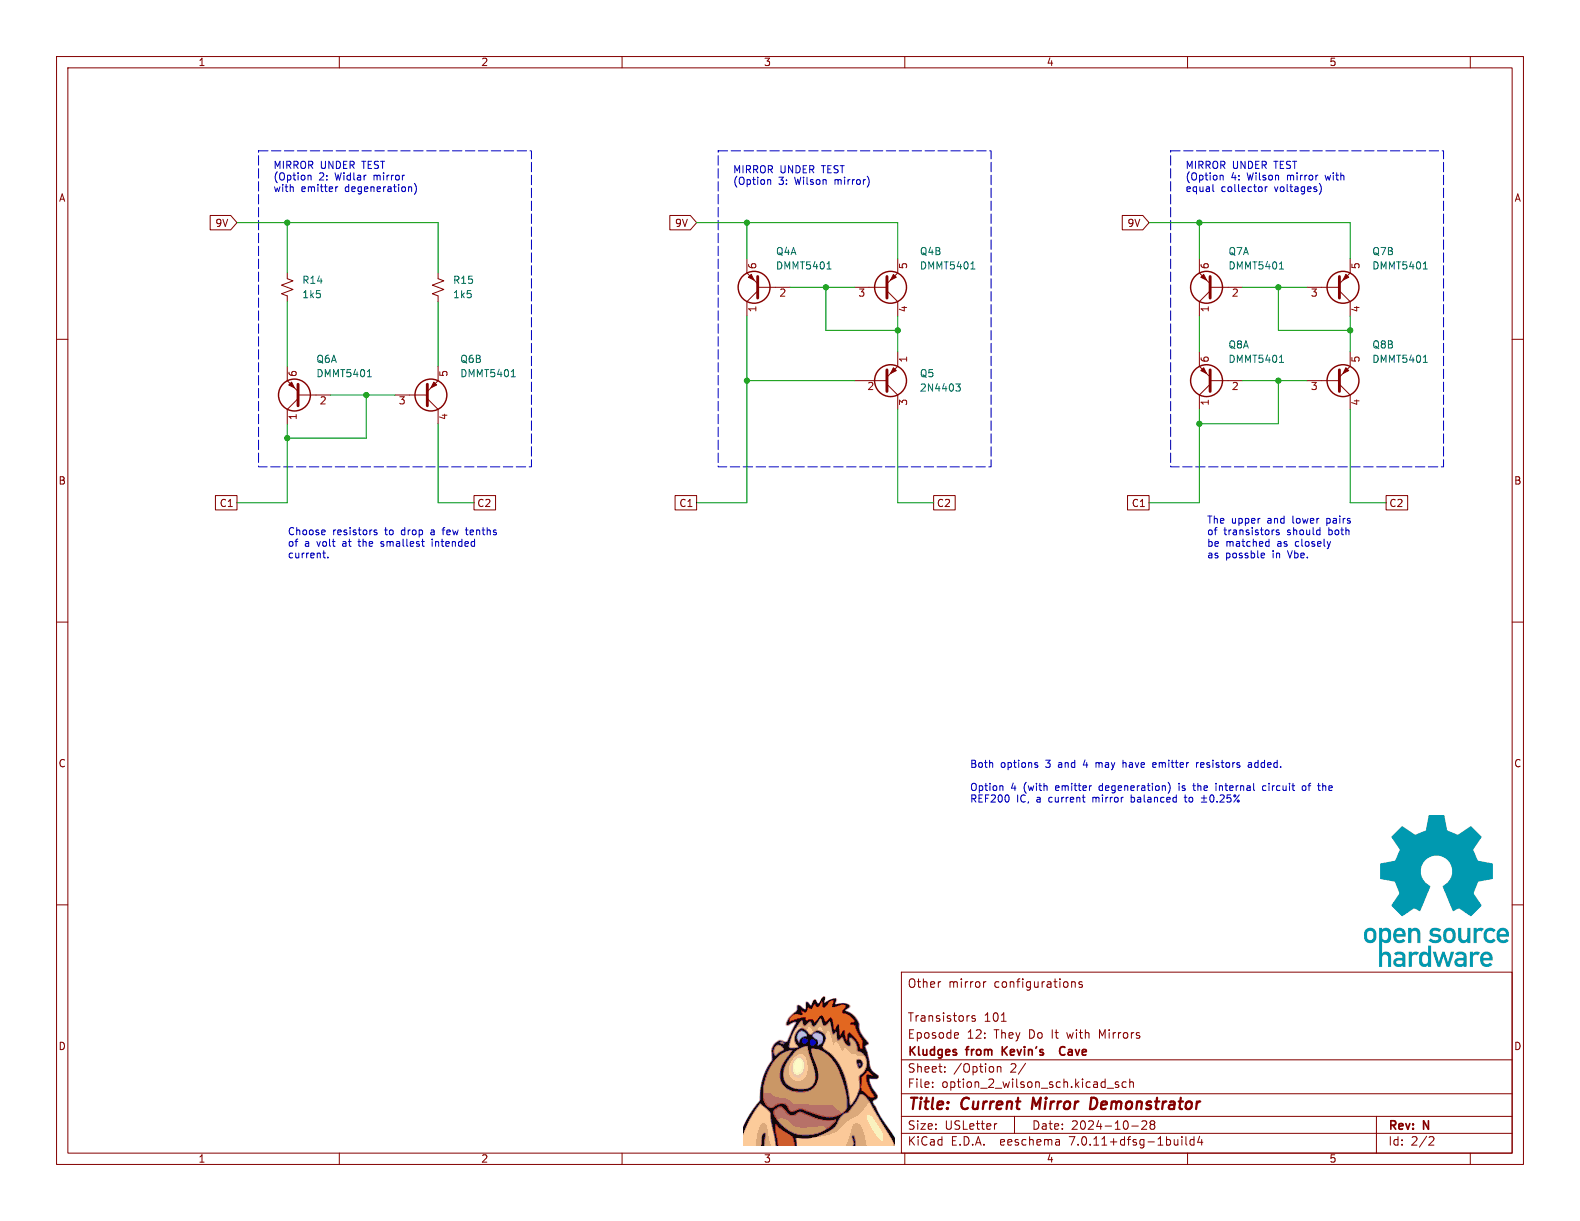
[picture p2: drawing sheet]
(kicad_sch (version 20230121) (generator eeschema)

 (paper "USLetter")

 (title_block
  (title "Current Mirror Demonstrator")
  (date "2024-10-28")
  (rev "N")
  (company "Kludges from Kevin's  Cave")
  (comment 1 "Eposode 12: They Do It with Mirrors")
  (comment 2 "Transistors 101")
  (comment 4 "Other mirror configurations"))

 (lib_symbols
  (symbol "Device:Q_Dual_PNP_PNP_C1B1B2C2E2E1" (pin_names (offset 0) hide) (in_bom yes) (on_board yes)
   (property "Reference" "Q" (at 5.08 1.27 0) (effects (font (size 1.27 1.27)) (justify left)))
   (property "Value" "Q_Dual_PNP_PNP_C1B1B2C2E2E1" (at 5.08 -1.27 0) (effects (font (size 1.27 1.27)) (justify left)))
   (property "Footprint" "" (at 5.08 2.54 0) (effects (font (size 1.27 1.27)) hide))
   (property "Datasheet" "https://www.diodes.com/assets/Datasheets/ds30437.pdf" (at 0 0 0) (effects (font (size 1.27 1.27)) hide))
   (property "ki_locked" "" (at 0 0 0) (effects (font (size 1.27 1.27))))
   (symbol "Q_Dual_PNP_PNP_C1B1B2C2E2E1_0_1"
    (polyline (pts (xy 0.635 0) (xy -2.54 0)) (stroke (width 0) (type default)) (fill (type none)))
    (polyline (pts (xy 0.635 0.635) (xy 2.54 2.54)) (stroke (width 0) (type default)) (fill (type none)))
    (polyline (pts (xy 0.635 -0.635) (xy 2.54 -2.54) (xy 2.54 -2.54)) (stroke (width 0) (type default)) (fill (type none)))
    (polyline (pts (xy 0.635 1.905) (xy 0.635 -1.905) (xy 0.635 -1.905)) (stroke (width 0.508) (type default)) (fill (type none)))
    (polyline (pts (xy 2.286 -1.778) (xy 1.778 -2.286) (xy 1.27 -1.27) (xy 2.286 -1.778) (xy 2.286 -1.778)) (stroke (width 0) (type default)) (fill (type outline)))
    (circle (center 1.27 0) (radius 2.8194) (stroke (width 0.254) (type default)) (fill (type none))))
   (symbol "Q_Dual_PNP_PNP_C1B1B2C2E2E1_1_1"
    (pin passive line (at 2.54 5.08 270) (length 2.54) (name "C1" (effects (font (size 1.27 1.27)))) (number "1" (effects (font (size 1.27 1.27)))))
    (pin input line (at -5.08 0 0) (length 2.54) (name "B1" (effects (font (size 1.27 1.27)))) (number "2" (effects (font (size 1.27 1.27)))))
    (pin passive line (at 2.54 -5.08 90) (length 2.54) (name "E1" (effects (font (size 1.27 1.27)))) (number "6" (effects (font (size 1.27 1.27))))))
   (symbol "Q_Dual_PNP_PNP_C1B1B2C2E2E1_2_1"
    (pin input line (at -5.08 0 0) (length 2.54) (name "B2" (effects (font (size 1.27 1.27)))) (number "3" (effects (font (size 1.27 1.27)))))
    (pin passive line (at 2.54 5.08 270) (length 2.54) (name "C2" (effects (font (size 1.27 1.27)))) (number "4" (effects (font (size 1.27 1.27)))))
    (pin passive line (at 2.54 -5.08 90) (length 2.54) (name "E2" (effects (font (size 1.27 1.27)))) (number "5" (effects (font (size 1.27 1.27)))))))
  (symbol "Device:Q_PNP_EBC" (pin_names (offset 0) hide) (in_bom yes) (on_board yes)
   (property "Reference" "Q" (at 5.08 1.27 0) (effects (font (size 1.27 1.27)) (justify left)))
   (property "Value" "Q_PNP_EBC" (at 5.08 -1.27 0) (effects (font (size 1.27 1.27)) (justify left)))
   (property "Footprint" "" (at 5.08 2.54 0) (effects (font (size 1.27 1.27)) hide))
   (property "Datasheet" "~" (at 0 0 0) (effects (font (size 1.27 1.27)) hide))
   (symbol "Q_PNP_EBC_0_1"
    (polyline (pts (xy 0.635 0.635) (xy 2.54 2.54)) (stroke (width 0) (type default)) (fill (type none)))
    (polyline (pts (xy 0.635 -0.635) (xy 2.54 -2.54) (xy 2.54 -2.54)) (stroke (width 0) (type default)) (fill (type none)))
    (polyline (pts (xy 0.635 1.905) (xy 0.635 -1.905) (xy 0.635 -1.905)) (stroke (width 0.508) (type default)) (fill (type none)))
    (polyline (pts (xy 2.286 -1.778) (xy 1.778 -2.286) (xy 1.27 -1.27) (xy 2.286 -1.778) (xy 2.286 -1.778)) (stroke (width 0) (type default)) (fill (type outline)))
    (circle (center 1.27 0) (radius 2.8194) (stroke (width 0.254) (type default)) (fill (type none))))
   (symbol "Q_PNP_EBC_1_1"
    (pin passive line (at 2.54 -5.08 90) (length 2.54) (name "E" (effects (font (size 1.27 1.27)))) (number "1" (effects (font (size 1.27 1.27)))))
    (pin input line (at -5.08 0 0) (length 5.715) (name "B" (effects (font (size 1.27 1.27)))) (number "2" (effects (font (size 1.27 1.27)))))
    (pin passive line (at 2.54 5.08 270) (length 2.54) (name "C" (effects (font (size 1.27 1.27)))) (number "3" (effects (font (size 1.27 1.27)))))))
  (symbol "Device:R_Small_US" (pin_numbers hide) (pin_names (offset 0.254) hide) (in_bom yes) (on_board yes)
   (property "Reference" "R" (at 0.762 0.508 0) (effects (font (size 1.27 1.27)) (justify left)))
   (property "Value" "R_Small_US" (at 0.762 -1.016 0) (effects (font (size 1.27 1.27)) (justify left)))
   (property "Footprint" "" (at 0 0 0) (effects (font (size 1.27 1.27)) hide))
   (property "Datasheet" "~" (at 0 0 0) (effects (font (size 1.27 1.27)) hide))
   (symbol "R_Small_US_1_1"
    (polyline (pts (xy 0 0) (xy 1.016 -0.381) (xy 0 -0.762) (xy -1.016 -1.143) (xy 0 -1.524)) (stroke (width 0) (type default)) (fill (type none)))
    (polyline (pts (xy 0 1.524) (xy 1.016 1.143) (xy 0 0.762) (xy -1.016 0.381) (xy 0 0)) (stroke (width 0) (type default)) (fill (type none)))
    (pin passive line (at 0 2.54 270) (length 1.016) (name "~" (effects (font (size 1.27 1.27)))) (number "1" (effects (font (size 1.27 1.27)))))
    (pin passive line (at 0 -2.54 90) (length 1.016) (name "~" (effects (font (size 1.27 1.27)))) (number "2" (effects (font (size 1.27 1.27))))))))

 (junction (at 212.09 74.93) (diameter 0) (color 0 0 0 0))
 (junction (at 212.09 39.37) (diameter 0) (color 0 0 0 0))
 (junction (at 146.05 50.8) (diameter 0) (color 0 0 0 0))
 (junction (at 226.06 67.31) (diameter 0) (color 0 0 0 0))
 (junction (at 158.75 58.42) (diameter 0) (color 0 0 0 0))
 (junction (at 50.8 39.37) (diameter 0) (color 0 0 0 0))
 (junction (at 238.76 58.42) (diameter 0) (color 0 0 0 0))
 (junction (at 132.08 39.37) (diameter 0) (color 0 0 0 0))
 (junction (at 64.77 69.85) (diameter 0) (color 0 0 0 0))
 (junction (at 226.06 50.8) (diameter 0) (color 0 0 0 0))
 (junction (at 50.8 77.47) (diameter 0) (color 0 0 0 0))
 (junction (at 132.08 67.31) (diameter 0) (color 0 0 0 0))

 (wire (pts (xy 146.05 50.8) (xy 151.13 50.8)) (stroke (width 0) (type default)))
 (wire (pts (xy 41.91 39.37) (xy 50.8 39.37)) (stroke (width 0) (type default)))
 (wire (pts (xy 50.8 53.34) (xy 50.8 64.77)) (stroke (width 0) (type default)))
 (wire (pts (xy 132.08 67.31) (xy 132.08 88.9)) (stroke (width 0) (type default)))
 (wire (pts (xy 41.91 88.9) (xy 50.8 88.9)) (stroke (width 0) (type default)))
 (wire (pts (xy 226.06 67.31) (xy 231.14 67.31)) (stroke (width 0) (type default)))
 (wire (pts (xy 212.09 39.37) (xy 212.09 45.72)) (stroke (width 0) (type default)))
 (wire (pts (xy 158.75 58.42) (xy 158.75 62.23)) (stroke (width 0) (type default)))
 (wire (pts (xy 158.75 72.39) (xy 158.75 88.9)) (stroke (width 0) (type default)))
 (wire (pts (xy 132.08 55.88) (xy 132.08 67.31)) (stroke (width 0) (type default)))
 (wire (pts (xy 132.08 39.37) (xy 132.08 45.72)) (stroke (width 0) (type default)))
 (wire (pts (xy 158.75 88.9) (xy 165.1 88.9)) (stroke (width 0) (type default)))
 (wire (pts (xy 238.76 58.42) (xy 238.76 62.23)) (stroke (width 0) (type default)))
 (wire (pts (xy 146.05 58.42) (xy 158.75 58.42)) (stroke (width 0) (type default)))
 (wire (pts (xy 50.8 39.37) (xy 77.47 39.37)) (stroke (width 0) (type default)))
 (wire (pts (xy 146.05 58.42) (xy 146.05 50.8)) (stroke (width 0) (type default)))
 (wire (pts (xy 203.2 39.37) (xy 212.09 39.37)) (stroke (width 0) (type default)))
 (wire (pts (xy 226.06 58.42) (xy 238.76 58.42)) (stroke (width 0) (type default)))
 (wire (pts (xy 212.09 74.93) (xy 226.06 74.93)) (stroke (width 0) (type default)))
 (wire (pts (xy 212.09 74.93) (xy 212.09 88.9)) (stroke (width 0) (type default)))
 (wire (pts (xy 226.06 50.8) (xy 231.14 50.8)) (stroke (width 0) (type default)))
 (wire (pts (xy 64.77 77.47) (xy 64.77 69.85)) (stroke (width 0) (type default)))
 (wire (pts (xy 123.19 39.37) (xy 132.08 39.37)) (stroke (width 0) (type default)))
 (wire (pts (xy 226.06 58.42) (xy 226.06 50.8)) (stroke (width 0) (type default)))
 (wire (pts (xy 219.71 50.8) (xy 226.06 50.8)) (stroke (width 0) (type default)))
 (wire (pts (xy 212.09 55.88) (xy 212.09 62.23)) (stroke (width 0) (type default)))
 (wire (pts (xy 50.8 77.47) (xy 64.77 77.47)) (stroke (width 0) (type default)))
 (wire (pts (xy 238.76 55.88) (xy 238.76 58.42)) (stroke (width 0) (type default)))
 (wire (pts (xy 238.76 88.9) (xy 245.11 88.9)) (stroke (width 0) (type default)))
 (wire (pts (xy 158.75 39.37) (xy 158.75 45.72)) (stroke (width 0) (type default)))
 (wire (pts (xy 77.47 39.37) (xy 77.47 48.26)) (stroke (width 0) (type default)))
 (wire (pts (xy 139.7 50.8) (xy 146.05 50.8)) (stroke (width 0) (type default)))
 (wire (pts (xy 132.08 39.37) (xy 158.75 39.37)) (stroke (width 0) (type default)))
 (wire (pts (xy 226.06 74.93) (xy 226.06 67.31)) (stroke (width 0) (type default)))
 (wire (pts (xy 50.8 39.37) (xy 50.8 48.26)) (stroke (width 0) (type default)))
 (wire (pts (xy 219.71 67.31) (xy 226.06 67.31)) (stroke (width 0) (type default)))
 (wire (pts (xy 212.09 72.39) (xy 212.09 74.93)) (stroke (width 0) (type default)))
 (wire (pts (xy 238.76 72.39) (xy 238.76 88.9)) (stroke (width 0) (type default)))
 (wire (pts (xy 212.09 39.37) (xy 238.76 39.37)) (stroke (width 0) (type default)))
 (wire (pts (xy 203.2 88.9) (xy 212.09 88.9)) (stroke (width 0) (type default)))
 (wire (pts (xy 64.77 69.85) (xy 69.85 69.85)) (stroke (width 0) (type default)))
 (wire (pts (xy 238.76 39.37) (xy 238.76 45.72)) (stroke (width 0) (type default)))
 (wire (pts (xy 158.75 55.88) (xy 158.75 58.42)) (stroke (width 0) (type default)))
 (wire (pts (xy 132.08 67.31) (xy 151.13 67.31)) (stroke (width 0) (type default)))
 (wire (pts (xy 77.47 53.34) (xy 77.47 64.77)) (stroke (width 0) (type default)))
 (wire (pts (xy 77.47 74.93) (xy 77.47 88.9)) (stroke (width 0) (type default)))
 (wire (pts (xy 50.8 74.93) (xy 50.8 77.47)) (stroke (width 0) (type default)))
 (wire (pts (xy 50.8 77.47) (xy 50.8 88.9)) (stroke (width 0) (type default)))
 (wire (pts (xy 58.42 69.85) (xy 64.77 69.85)) (stroke (width 0) (type default)))
 (wire (pts (xy 77.47 88.9) (xy 83.82 88.9)) (stroke (width 0) (type default)))
 (wire (pts (xy 123.19 88.9) (xy 132.08 88.9)) (stroke (width 0) (type default)))

 (rectangle (start 45.72 26.67) (end 93.98 82.55) (stroke (width 0) (type dash)) (fill (type none)))
 (rectangle (start 127 26.67) (end 175.26 82.55) (stroke (width 0) (type dash)) (fill (type none)))
 (rectangle (start 207.01 26.67) (end 255.27 82.55) (stroke (width 0) (type dash)) (fill (type none)))

 (image (at 144.78 189.23) (scale 2.10099)
  (data))
 (image (at 254 157.48) (scale 0.394064)
  (data))

 (text "MIRROR UNDER TEST\n(Option 3: Wilson mirror)" (at 129.54 33.02 0) (effects (font (size 1.27 1.27)) (justify left bottom)))
 (text "MIRROR UNDER TEST\n(Option 2: Widlar mirror\nwith emitter degeneration)" (at 48.26 34.29 0) (effects (font (size 1.27 1.27)) (justify left bottom)))
 (text "Both options 3 and 4 may have emitter resistors added.\n\nOption 4 (with emitter degeneration) is the internal circuit of the\nREF200 IC, a current mirror balanced to ±0.25%" (at 171.45 142.24 0) (effects (font (size 1.27 1.27)) (justify left bottom)))
 (text "The upper and lower pairs\nof transistors should both\nbe matched as closely\nas possble in Vbe." (at 213.36 99.06 0) (effects (font (size 1.27 1.27)) (justify left bottom)))
 (text "MIRROR UNDER TEST\n(Option 4: Wilson mirror with\nequal collector voltages)" (at 209.55 34.29 0) (effects (font (size 1.27 1.27)) (justify left bottom)))
 (text "Choose resistors to drop a few tenths\nof a volt at the smallest intended\ncurrent." (at 50.8 99.06 0) (effects (font (size 1.27 1.27)) (justify left bottom)))

 (global_label "C2" (shape passive) (at 165.1 88.9 0) (fields_autoplaced) (effects (font (size 1.27 1.27)) (justify left))
  (property "Intersheetrefs" "${INTERSHEET_REFS}" (at 169.4534 88.9 0) (effects (font (size 1.27 1.27)) (justify left) hide)))
 (global_label "9V" (shape input) (at 123.19 39.37 180) (fields_autoplaced) (effects (font (size 1.27 1.27)) (justify right))
  (property "Intersheetrefs" "${INTERSHEET_REFS}" (at 117.9067 39.37 0) (effects (font (size 1.27 1.27)) (justify right) hide)))
 (global_label "C1" (shape passive) (at 123.19 88.9 180) (fields_autoplaced) (effects (font (size 1.27 1.27)) (justify right))
  (property "Intersheetrefs" "${INTERSHEET_REFS}" (at 118.8366 88.9 0) (effects (font (size 1.27 1.27)) (justify right) hide)))
 (global_label "9V" (shape input) (at 41.91 39.37 180) (fields_autoplaced) (effects (font (size 1.27 1.27)) (justify right))
  (property "Intersheetrefs" "${INTERSHEET_REFS}" (at 36.6267 39.37 0) (effects (font (size 1.27 1.27)) (justify right) hide)))
 (global_label "9V" (shape input) (at 203.2 39.37 180) (fields_autoplaced) (effects (font (size 1.27 1.27)) (justify right))
  (property "Intersheetrefs" "${INTERSHEET_REFS}" (at 197.9167 39.37 0) (effects (font (size 1.27 1.27)) (justify right) hide)))
 (global_label "C1" (shape passive) (at 41.91 88.9 180) (fields_autoplaced) (effects (font (size 1.27 1.27)) (justify right))
  (property "Intersheetrefs" "${INTERSHEET_REFS}" (at 37.5566 88.9 0) (effects (font (size 1.27 1.27)) (justify right) hide)))
 (global_label "C1" (shape passive) (at 203.2 88.9 180) (fields_autoplaced) (effects (font (size 1.27 1.27)) (justify right))
  (property "Intersheetrefs" "${INTERSHEET_REFS}" (at 198.8466 88.9 0) (effects (font (size 1.27 1.27)) (justify right) hide)))
 (global_label "C2" (shape passive) (at 245.11 88.9 0) (fields_autoplaced) (effects (font (size 1.27 1.27)) (justify left))
  (property "Intersheetrefs" "${INTERSHEET_REFS}" (at 249.4634 88.9 0) (effects (font (size 1.27 1.27)) (justify left) hide)))
 (global_label "C2" (shape passive) (at 83.82 88.9 0) (fields_autoplaced) (effects (font (size 1.27 1.27)) (justify left))
  (property "Intersheetrefs" "${INTERSHEET_REFS}" (at 88.1734 88.9 0) (effects (font (size 1.27 1.27)) (justify left) hide)))

 (symbol (lib_id "Device:Q_Dual_PNP_PNP_C1B1B2C2E2E1") (at 156.21 50.8 0) (mirror x) (unit 2) (in_bom yes) (on_board yes) (dnp no)
  (property "Reference" "Q4" (at 162.56 44.45 0) (effects (font (size 1.27 1.27)) (justify left)))
  (property "Value" "DMMT5401" (at 162.56 46.99 0) (effects (font (size 1.27 1.27)) (justify left)))
  (property "Footprint" "" (at 161.29 53.34 0) (effects (font (size 1.27 1.27)) hide))
  (property "Datasheet" "https://www.diodes.com/assets/Datasheets/ds30437.pdf" (at 156.21 50.8 0) (effects (font (size 1.27 1.27)) hide)) (pin "4") (pin "6") (pin "1") (pin "2") (pin "3") (pin "5"))

 (symbol (lib_id "Device:Q_Dual_PNP_PNP_C1B1B2C2E2E1") (at 74.93 69.85 0) (mirror x) (unit 2) (in_bom yes) (on_board yes) (dnp no)
  (property "Reference" "Q6" (at 81.28 63.5 0) (effects (font (size 1.27 1.27)) (justify left)))
  (property "Value" "DMMT5401" (at 81.28 66.04 0) (effects (font (size 1.27 1.27)) (justify left)))
  (property "Footprint" "" (at 80.01 72.39 0) (effects (font (size 1.27 1.27)) hide))
  (property "Datasheet" "https://www.diodes.com/assets/Datasheets/ds30437.pdf" (at 74.93 69.85 0) (effects (font (size 1.27 1.27)) hide)) (pin "4") (pin "6") (pin "1") (pin "2") (pin "3") (pin "5"))

 (symbol (lib_id "Device:Q_Dual_PNP_PNP_C1B1B2C2E2E1") (at 236.22 50.8 0) (mirror x) (unit 2) (in_bom yes) (on_board yes) (dnp no)
  (property "Reference" "Q7" (at 242.57 44.45 0) (effects (font (size 1.27 1.27)) (justify left)))
  (property "Value" "DMMT5401" (at 242.57 46.99 0) (effects (font (size 1.27 1.27)) (justify left)))
  (property "Footprint" "" (at 241.3 53.34 0) (effects (font (size 1.27 1.27)) hide))
  (property "Datasheet" "https://www.diodes.com/assets/Datasheets/ds30437.pdf" (at 236.22 50.8 0) (effects (font (size 1.27 1.27)) hide)) (pin "4") (pin "6") (pin "1") (pin "2") (pin "3") (pin "5"))

 (symbol (lib_id "Device:Q_PNP_EBC") (at 156.21 67.31 0) (mirror x) (unit 1) (in_bom yes) (on_board yes) (dnp no)
  (property "Reference" "Q5" (at 162.56 66.04 0) (effects (font (size 1.27 1.27)) (justify left)))
  (property "Value" "2N4403" (at 162.56 68.58 0) (effects (font (size 1.27 1.27)) (justify left)))
  (property "Footprint" "" (at 161.29 69.85 0) (effects (font (size 1.27 1.27)) hide))
  (property "Datasheet" "~" (at 156.21 67.31 0) (effects (font (size 1.27 1.27)) hide)) (pin "2") (pin "3") (pin "1"))

 (symbol (lib_id "Device:Q_Dual_PNP_PNP_C1B1B2C2E2E1") (at 236.22 67.31 0) (mirror x) (unit 2) (in_bom yes) (on_board yes) (dnp no)
  (property "Reference" "Q8" (at 242.57 60.96 0) (effects (font (size 1.27 1.27)) (justify left)))
  (property "Value" "DMMT5401" (at 242.57 63.5 0) (effects (font (size 1.27 1.27)) (justify left)))
  (property "Footprint" "" (at 241.3 69.85 0) (effects (font (size 1.27 1.27)) hide))
  (property "Datasheet" "https://www.diodes.com/assets/Datasheets/ds30437.pdf" (at 236.22 67.31 0) (effects (font (size 1.27 1.27)) hide)) (pin "4") (pin "6") (pin "1") (pin "2") (pin "3") (pin "5"))

 (symbol (lib_id "Device:R_Small_US") (at 50.8 50.8 0) (unit 1) (in_bom yes) (on_board yes) (dnp no) (fields_autoplaced)
  (property "Reference" "R14" (at 53.34 49.53 0) (effects (font (size 1.27 1.27)) (justify left)))
  (property "Value" "1k5" (at 53.34 52.07 0) (effects (font (size 1.27 1.27)) (justify left)))
  (property "Footprint" "" (at 50.8 50.8 0) (effects (font (size 1.27 1.27)) hide))
  (property "Datasheet" "~" (at 50.8 50.8 0) (effects (font (size 1.27 1.27)) hide)) (pin "1") (pin "2"))

 (symbol (lib_id "Device:Q_Dual_PNP_PNP_C1B1B2C2E2E1") (at 214.63 50.8 180) (unit 1) (in_bom yes) (on_board yes) (dnp no)
  (property "Reference" "Q7" (at 220.98 44.45 0) (effects (font (size 1.27 1.27)) (justify left)))
  (property "Value" "DMMT5401" (at 227.33 46.99 0) (effects (font (size 1.27 1.27)) (justify left)))
  (property "Footprint" "" (at 209.55 53.34 0) (effects (font (size 1.27 1.27)) hide))
  (property "Datasheet" "https://www.diodes.com/assets/Datasheets/ds30437.pdf" (at 214.63 50.8 0) (effects (font (size 1.27 1.27)) hide)) (pin "4") (pin "6") (pin "1") (pin "2") (pin "3") (pin "5"))

 (symbol (lib_id "Device:R_Small_US") (at 77.47 50.8 0) (unit 1) (in_bom yes) (on_board yes) (dnp no) (fields_autoplaced)
  (property "Reference" "R15" (at 80.01 49.53 0) (effects (font (size 1.27 1.27)) (justify left)))
  (property "Value" "1k5" (at 80.01 52.07 0) (effects (font (size 1.27 1.27)) (justify left)))
  (property "Footprint" "" (at 77.47 50.8 0) (effects (font (size 1.27 1.27)) hide))
  (property "Datasheet" "~" (at 77.47 50.8 0) (effects (font (size 1.27 1.27)) hide)) (pin "1") (pin "2"))

 (symbol (lib_id "Device:Q_Dual_PNP_PNP_C1B1B2C2E2E1") (at 214.63 67.31 180) (unit 1) (in_bom yes) (on_board yes) (dnp no)
  (property "Reference" "Q8" (at 220.98 60.96 0) (effects (font (size 1.27 1.27)) (justify left)))
  (property "Value" "DMMT5401" (at 227.33 63.5 0) (effects (font (size 1.27 1.27)) (justify left)))
  (property "Footprint" "" (at 209.55 69.85 0) (effects (font (size 1.27 1.27)) hide))
  (property "Datasheet" "https://www.diodes.com/assets/Datasheets/ds30437.pdf" (at 214.63 67.31 0) (effects (font (size 1.27 1.27)) hide)) (pin "4") (pin "6") (pin "1") (pin "2") (pin "3") (pin "5"))

 (symbol (lib_id "Device:Q_Dual_PNP_PNP_C1B1B2C2E2E1") (at 134.62 50.8 180) (unit 1) (in_bom yes) (on_board yes) (dnp no)
  (property "Reference" "Q4" (at 140.97 44.45 0) (effects (font (size 1.27 1.27)) (justify left)))
  (property "Value" "DMMT5401" (at 147.32 46.99 0) (effects (font (size 1.27 1.27)) (justify left)))
  (property "Footprint" "" (at 129.54 53.34 0) (effects (font (size 1.27 1.27)) hide))
  (property "Datasheet" "https://www.diodes.com/assets/Datasheets/ds30437.pdf" (at 134.62 50.8 0) (effects (font (size 1.27 1.27)) hide)) (pin "4") (pin "6") (pin "1") (pin "2") (pin "3") (pin "5"))

 (symbol (lib_id "Device:Q_Dual_PNP_PNP_C1B1B2C2E2E1") (at 53.34 69.85 180) (unit 1) (in_bom yes) (on_board yes) (dnp no)
  (property "Reference" "Q6" (at 59.69 63.5 0) (effects (font (size 1.27 1.27)) (justify left)))
  (property "Value" "DMMT5401" (at 66.04 66.04 0) (effects (font (size 1.27 1.27)) (justify left)))
  (property "Footprint" "" (at 48.26 72.39 0) (effects (font (size 1.27 1.27)) hide))
  (property "Datasheet" "https://www.diodes.com/assets/Datasheets/ds30437.pdf" (at 53.34 69.85 0) (effects (font (size 1.27 1.27)) hide)) (pin "4") (pin "6") (pin "1") (pin "2") (pin "3") (pin "5")))
